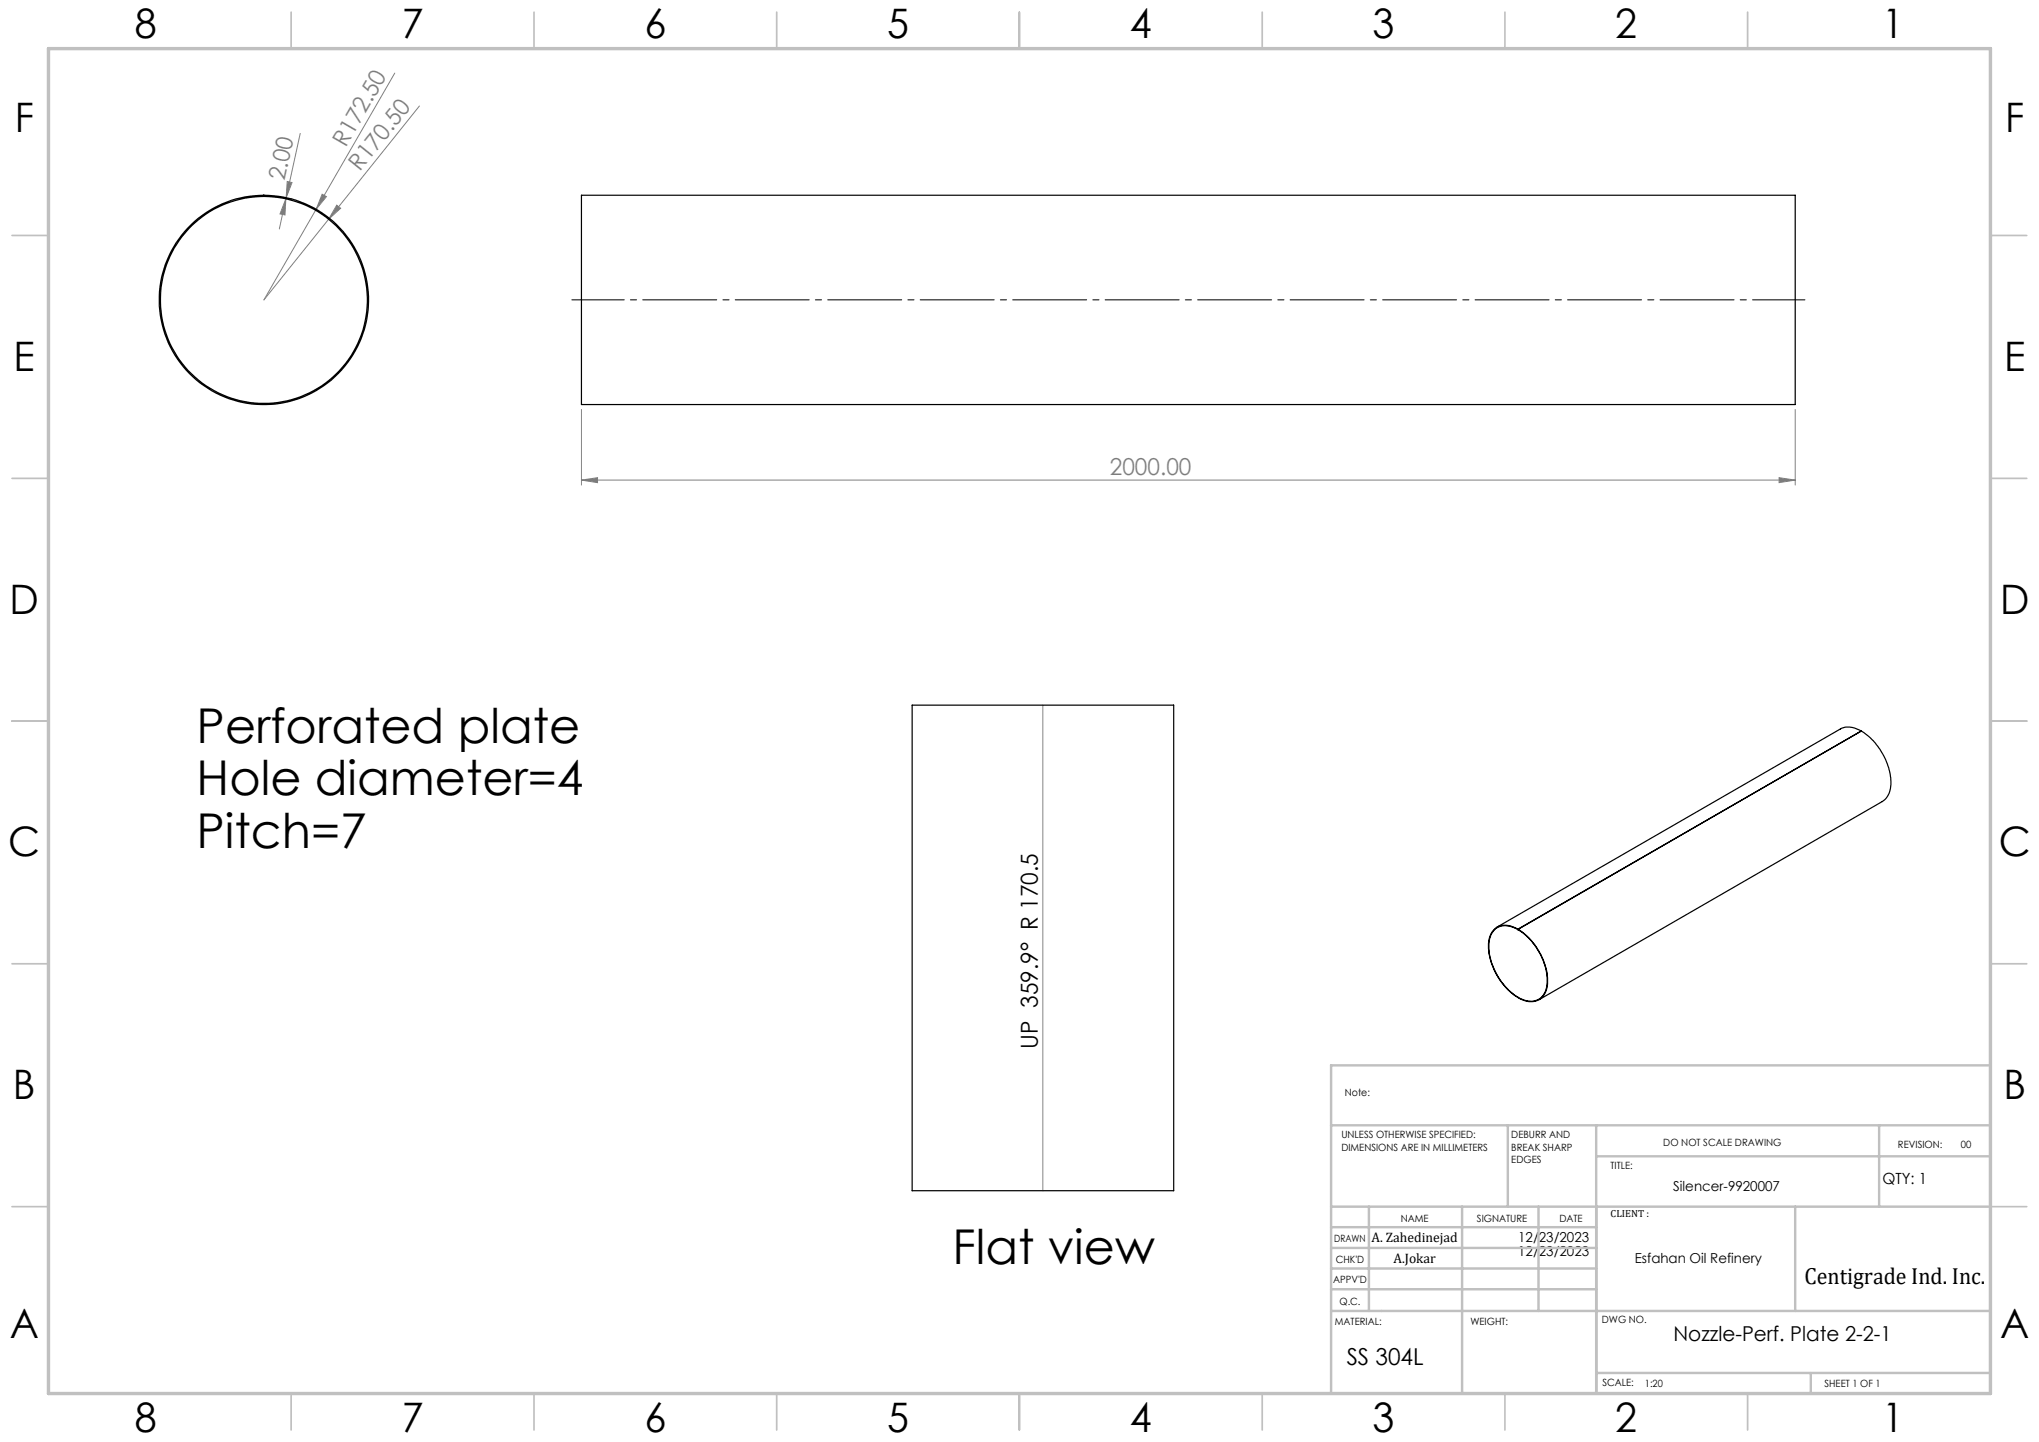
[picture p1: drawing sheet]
<svg xmlns="http://www.w3.org/2000/svg" width="420mm" height="297mm" viewBox="0 0 420 297" stroke-linecap="round" stroke-linejoin="round" font-family="sans-serif">
<g fill="none" stroke="#808080" stroke-width=".21">
<path d="M81.3 15.1l-16.2 28M59.2 37.4l.9 .2-1.2 3.1zM61.8 27.5l-2.9 13.2M86.4 21.8l-32 40 10.7-18.7M58.9 41l-.2 3.3-1-.2zM58.9 41l-1.4 6.2M58.9 40.7v.3M59.9 41.2h.1M59.9 40.9h.1M66.4 40l.8 .5-2.1 2.6zM69.4 42.3l.8 .6-2.5 2.3zM119.8 98.9l3.3-.5v1z"/>
<path d="M119.8 84.3v15.6M119.8 98.9h250M366.5 98.4l3.3 .5-3.3 .5zM369.8 84.3v15.6M214.8 145.2v100"/>
</g>
<path d="M117.8 61.8h254" fill="none" stroke="#000" stroke-width=".21" stroke-dasharray="15.2 1.3 1.3 1.3" stroke-dashoffset="4.4"/>
<g fill="none" stroke="#c0c0c0" stroke-width=".35">
<path d="M60 2.5v7.5M110 2.5v7.5M160 2.5v7.5M210 2.5v7.5M260 2.5v7.5M310 2.5v7.5M360 2.5v7.5M2.5 48.5h7.5M410 48.5h7.5M2.5 98.5h7.5M410 98.5h7.5M2.5 148.5h7.5"/>
<path d="M410 148.5h7.5M2.5 198.5h7.5M410 198.5h7.5M2.5 248.5h7.5M410 248.5h7.5M60 287v7.5M110 287v7.5M160 287v7.5M210 287v7.5M260 287v7.5M310 287v7.5M360 287v7.5"/>
</g>
<g fill="none" stroke="#c0c0c0" stroke-width=".5">
<path d="M410 219.4h-135.8v67.4M274.2 231.8h135.8M310.6 231.8v16.7M328.8 231.8v55.2M328.8 238.2h81.2M387.1 231.8v16.7M274.2 248.5h135.8M274.2 257h54.6M274.2 252.8h54.6M282 248.5v21.5M301.2 248.5v38.3M316.9 248.5v21.5"/>
<path d="M369.8 248.5v21.5M274.2 265.5h54.6M274.2 261.3h54.6M274.2 270h135.8M328.8 282.8h81.2M373 282.8v4.2"/>
</g>
<path d="M10 10h400v277h-400z" fill="none" stroke="#c0c0c0" stroke-width=".7"/>
<g fill="#808080">
<path d="M69.4 42.3l.8 .6-2.5 2.3z"/>
<path d="M66.4 40l.8 .5-2.1 2.6z"/>
<path d="M119.8 98.9l3.3-.5v1zM366.5 98.4l3.3 .5-3.3 .5z"/>
<path d="M58.9 41l-.2 3.3-1-.2zM59.2 37.4l.9 .2-1.2 3.1z"/>
</g>
<path d="M38.7 47a21.5 21.5 0 0 1 15.6-6.8v.3a21.3 21.3 0 0 0-19 30.8 21.3 21.3 0 0 0 36.1 3.3 21.3 21.3 0 0 0-13.2-33.8l-3.8-.3v-.3a21.6 21.6 0 0 1 20.8 27 21.6 21.6 0 0 1-31.3 13.5 21.6 21.6 0 0 1-5.2-33.7zM119.8 40.2h250v43.1h-250zM187.9 145.2h53.9v100h-53.9zM383.4 150.6l-70.7 40.8a13 13 0 0 1 6 11.5 3.5 3.5 0 0 1-5.3 2.9 13 13 0 0 1-6.7-12 3.4 3.4 0 0 1 5.2-2.8l.8 .4M383.4 150.6a4.3 4.3 0 0 0-4.3-.5l-70.7 40.9M383.4 150.6a13.1 13.1 0 0 1 6 11.5l-.5 1.8-.5 .6-.7 .6-70.7 40.8M383.4 150.6l-70.7 40.8M383.4 150.6h.1M308.1 191.3a4.3 4.3 0 0 1 5.1 .5 12.7 12.7 0 0 1 5.4 11.5 3.4 3.4 0 0 1-5.1 2.5 12.8 12.8 0 0 1-6.8-11.9l.5-1.5zM312.7 191.4v.1" fill="none" stroke="#000" stroke-width=".25"/>
<g font-size="9.9">
<text x="40.5" y="152.9">Perforated plate</text>
<text x="40.5" y="163.8">Hole diameter=4</text>
<text x="40.5" y="174.7">Pitch=7</text>
<text x="196.2" y="260.3">Flat view</text>
</g>
<g font-size="8.4">
<text x="27.7" y="7.9">8</text>
<text x="82.7" y="7.9">7</text>
<text x="132.7" y="7.9">6</text>
<text x="182.7" y="7.9">5</text>
<text x="232.7" y="7.9">4</text>
<text x="282.7" y="7.9">3</text>
<text x="332.7" y="7.9">2</text>
<text x="387.7" y="7.9">1</text>
<text x="3" y="27.1">F</text>
<text x="413" y="27.1">F</text>
<text x="2.8" y="76.4">E</text>
<text x="412.8" y="76.4">E</text>
<text x="2" y="126.4">D</text>
<text x="412" y="126.4">D</text>
<text x="1.7" y="176.4">C</text>
<text x="411.7" y="176.4">C</text>
<text x="2.7" y="226.4">B</text>
<text x="412.7" y="226.4">B</text>
<text x="2" y="275.6">A</text>
<text x="412" y="275.6">A</text>
<text x="27.7" y="294.9">8</text>
<text x="82.7" y="294.9">7</text>
<text x="132.7" y="294.9">6</text>
<text x="182.7" y="294.9">5</text>
<text x="232.7" y="294.9">4</text>
<text x="282.7" y="294.9">3</text>
<text x="332.7" y="294.9">2</text>
<text x="387.7" y="294.9">1</text>
</g>
<g font-size="4.8" fill="#808080">
<text x="71.2" y="30.4" transform="rotate(-60 71.2 30.4)">R172.50</text>
<text x="74.1" y="35.4" transform="rotate(-51 74.1 35.4)">R170.50</text>
<text x="58.6" y="37.3" transform="rotate(-78 58.6 37.3)">2.00</text>
<text x="228.6" y="97.8">2000.00</text>
</g>
<g font-size="4.8">
<text x="213.8" y="216" transform="rotate(-90 213.8 216)">UP 359.9° R 170.5</text>
<text x="371.7" y="264.5">Centigrade Ind. Inc.</text>
<text x="277.4" y="281.1">SS 304L</text>
</g>
<text font-size="4.2" x="344.7" y="276.1">Nozzle-Perf. Plate 2-2-1</text>
<text font-size="3.2" x="387.7" y="243.9">QTY: 1</text>
<g font-size="2.8">
<text x="344.7" y="245.3">Silencer-9920007</text>
<text x="282.5" y="255.9">A. Zahedinejad</text>
<text x="312.7" y="255.9">12/23/2023</text>
<text x="287" y="260.1">A.Jokar</text>
<text x="312.7" y="258.7">12/23/2023</text>
<text x="336.7" y="260.1">Esfahan Oil Refinery</text>
</g>
<g font-size="2.1">
<text x="277" y="225.8">Note:</text>
<text x="276.3" y="234.5">UNLESS OTHERWISE SPECIFIED:</text>
<text x="276.3" y="237">DIMENSIONS ARE IN MILLIMETERS</text>
<text x="311.3" y="234.5">DEBURR AND</text>
<text x="311.3" y="237">BREAK SHARP</text>
<text x="311.3" y="239.5">EDGES</text>
<text x="342.6" y="235.9">DO NOT SCALE DRAWING</text>
<text x="391" y="236.5">REVISION:</text>
<text x="403.9" y="236.5">00</text>
<text x="331.8" y="240.8">TITLE:</text>
<text x="288.5" y="251.7">NAME</text>
<text x="304.2" y="251.7">SIGNATURE</text>
<text x="321.2" y="251.7">DATE</text>
<text x="331.8" y="250.7">CLIENT :</text>
<text x="274.8" y="255.8">DRAWN</text>
<text x="275.1" y="260.1">CHK'D</text>
<text x="274.6" y="264.2">APPV'D</text>
<text x="275.9" y="268.7">Q.C.</text>
<text x="275" y="273">MATERIAL:</text>
<text x="302.9" y="273">WEIGHT:</text>
<text x="330" y="272.5">DWG NO.</text>
<text x="330.1" y="285.6">SCALE:</text>
<text x="338.8" y="285.6">1:20</text>
<text x="375.8" y="285.6">SHEET 1 OF 1</text>
</g>
</svg>
